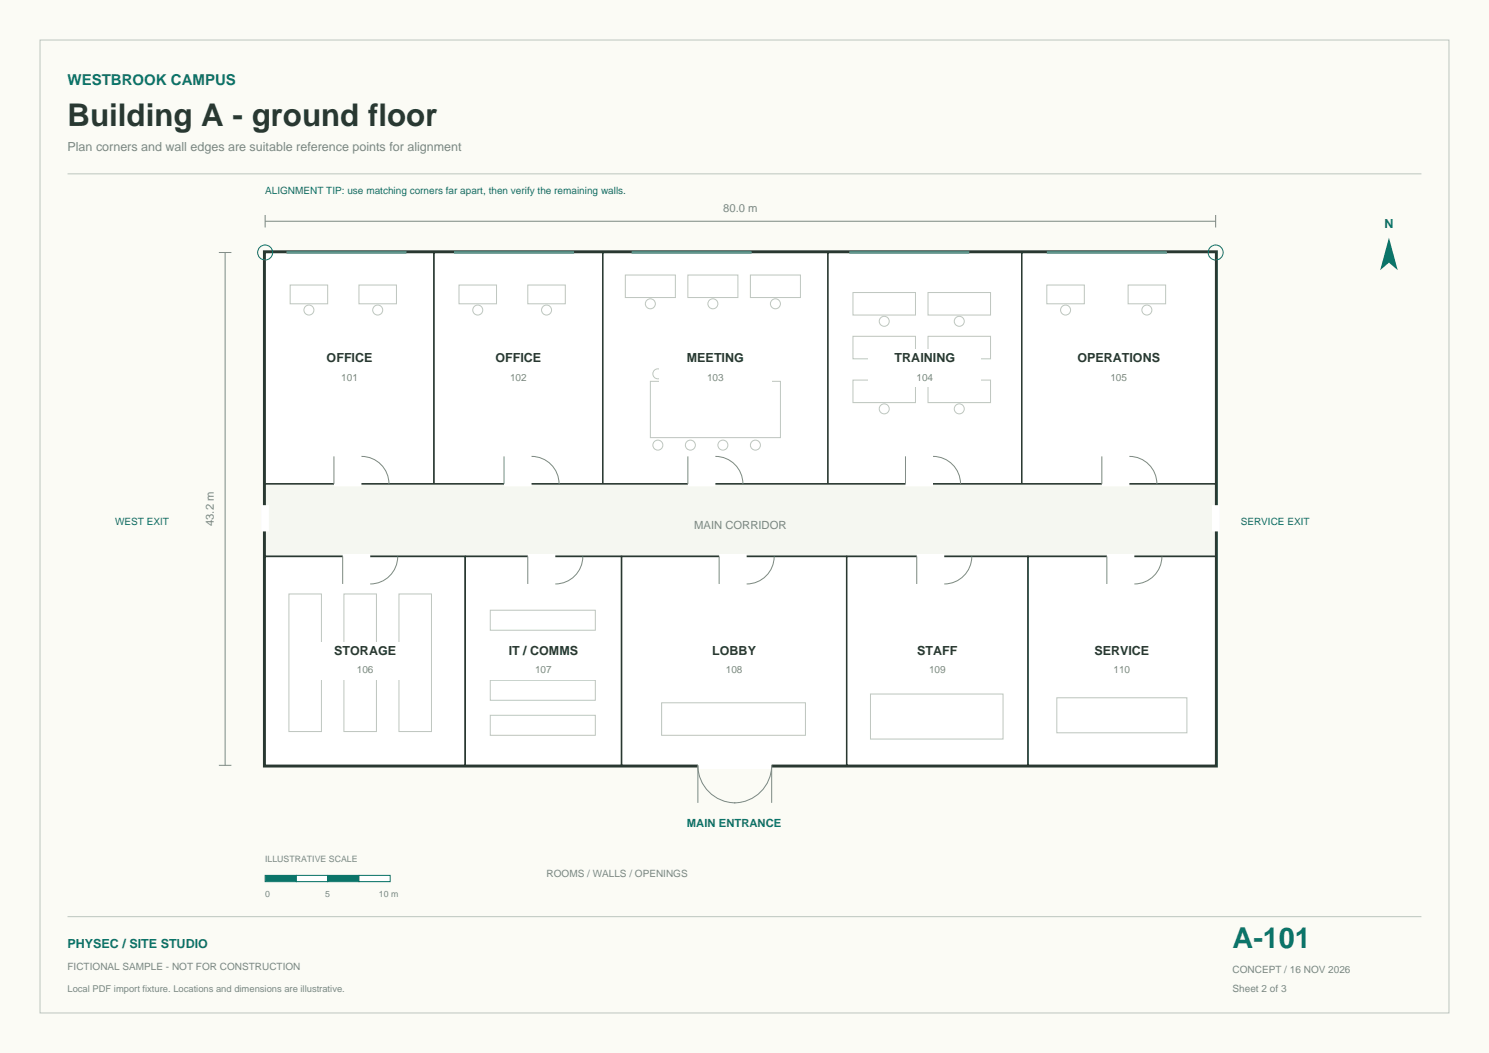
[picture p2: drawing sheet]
<svg xmlns="http://www.w3.org/2000/svg" width="420mm" height="297mm" viewBox="0 0 420 297" stroke-linecap="round" stroke-linejoin="round" font-family="sans-serif">
<path d="M0 0h420v297h-420z" fill-rule="evenodd" fill="#fbfbf5"/>
<path d="M11.3 11.3h397.4v274.4h-397.4zM19 49h381.9M19 258.5h381.9" fill="none" stroke="#bdc6bf" stroke-width=".28"/>
<path d="M391.8 67l2.4 9.2-2.4-2.1-2.5 2.1z" fill-rule="evenodd" fill="#0b7469"/>
<path d="M74.8 71.2h268.1v144.7h-268.1z" fill-rule="evenodd" fill="#fff" stroke="#293831" stroke-width="1.2" stroke-linecap="butt"/>
<g fill="#fff" stroke="#293831" stroke-width=".42">
<path d="M74.8 71.2h47.6v65.3h-47.6z" fill-rule="evenodd"/>
<path d="M122.4 71.2h47.6v65.3h-47.6z" fill-rule="evenodd"/>
<path d="M170 71.2h63.5v65.3h-63.5z" fill-rule="evenodd"/>
<path d="M233.5 71.2h54.7v65.3h-54.7z" fill-rule="evenodd"/>
<path d="M288.2 71.2h54.7v65.3h-54.7z" fill-rule="evenodd"/>
</g>
<path d="M74.8 136.5h268.1v20.4h-268.1z" fill-rule="evenodd" fill="#f5f7f1" stroke="#293831" stroke-width=".42"/>
<g fill="#fff" stroke="#293831" stroke-width=".42">
<path d="M74.8 156.9h56.4v59h-56.4z" fill-rule="evenodd"/>
<path d="M131.2 156.9h44.1v59h-44.1z" fill-rule="evenodd"/>
<path d="M175.3 156.9h63.5v59h-63.5z" fill-rule="evenodd"/>
<path d="M238.8 156.9h51.2v59h-51.2z" fill-rule="evenodd"/>
<path d="M290 156.9h52.9v59h-52.9z" fill-rule="evenodd"/>
</g>
<g fill="none" stroke="#bdc6bf" stroke-width=".28">
<path d="M176.4 77.6h14.1v6.3h-14.1zM194 77.6h14.1v6.3h-14.1zM211.7 77.6h14.1v6.3h-14.1zM81.8 80.4h10.6v5.3h-10.6zM101.2 80.4h10.6v5.3h-10.6zM129.5 80.4h10.6v5.3h-10.6zM148.9 80.4h10.6v5.3h-10.6zM240.6 82.5h17.6v6.4h-17.6zM240.6 94.9h17.6v6.3h-17.6zM261.8 82.5h17.6v6.4h-17.6zM261.8 94.9h17.6v6.3h-17.6zM295.3 80.4h10.6v5.3h-10.6z"/>
<path d="M318.2 80.4h10.6v5.3h-10.6zM183.4 107.6h36.7v15.8h-36.7zM240.6 107.2h17.6v6.4h-17.6zM261.8 107.2h17.6v6.4h-17.6zM81.5 167.5h9.2v38.8h-9.2zM97 167.5h9.2v38.8h-9.2zM112.5 167.5h9.2v38.8h-9.2zM138.3 172.1h29.6v5.7h-29.6zM138.3 191.9h29.6v5.6h-29.6zM138.3 182h29.6v5.6h-29.6zM186.6 198.2h40.6v9.2h-40.6zM245.5 195.8h37.4v12.7h-37.4z"/>
<path d="M298.1 196.8h36.7v9.9h-36.7zM138.3 201.8h29.6v5.6h-29.6z"/>
<circle cx="87.1" cy="87.4" r="1.41"/>
<circle cx="106.5" cy="87.4" r="1.41"/>
<circle cx="134.8" cy="87.4" r="1.41"/>
<circle cx="154.2" cy="87.4" r="1.41"/>
<circle cx="183.4" cy="85.7" r="1.41"/>
<circle cx="201.1" cy="85.7" r="1.41"/>
<circle cx="218.7" cy="85.7" r="1.41"/>
<circle cx="249.4" cy="90.6" r="1.41"/>
<circle cx="270.6" cy="90.6" r="1.41"/>
<circle cx="300.6" cy="87.4" r="1.41"/>
<circle cx="323.5" cy="87.4" r="1.41"/>
<circle cx="185.6" cy="105.4" r="1.41"/>
<circle cx="194.7" cy="105.4" r="1.41"/>
<circle cx="203.9" cy="105.4" r="1.41"/>
<circle cx="213.1" cy="105.4" r="1.41"/>
<circle cx="249.4" cy="103" r="1.41"/>
<circle cx="249.4" cy="115.3" r="1.41"/>
<circle cx="270.6" cy="115.3" r="1.41"/>
<circle cx="270.6" cy="103" r="1.41"/>
<circle cx="185.6" cy="125.5" r="1.41"/>
<circle cx="194.7" cy="125.5" r="1.41"/>
<circle cx="203.9" cy="125.5" r="1.41"/>
<circle cx="213.1" cy="125.5" r="1.41"/>
</g>
<g fill="#fff">
<path d="M82.7 98.6h31.8v10.5h-31.8z" fill-rule="evenodd"/>
<path d="M130.4 98.6h31.7v10.5h-31.7z" fill-rule="evenodd"/>
<path d="M185.9 98.6h31.8v10.5h-31.8z" fill-rule="evenodd"/>
<path d="M245 98.6h31.8v10.5h-31.8z" fill-rule="evenodd"/>
<path d="M299.7 98.6h31.7v10.5h-31.7z" fill-rule="evenodd"/>
<path d="M87.1 181.1h31.8v10.6h-31.8z" fill-rule="evenodd"/>
<path d="M137.4 181.1h31.8v10.6h-31.8z" fill-rule="evenodd"/>
<path d="M191.2 181.1h31.8v10.6h-31.8z" fill-rule="evenodd"/>
<path d="M248.5 181.1h31.8v10.6h-31.8z" fill-rule="evenodd"/>
<path d="M300.6 181.1h31.7v10.6h-31.7z" fill-rule="evenodd"/>
</g>
<path d="M94.2 136.5h7.8M142.2 136.5h7.7M194 136.5h7.8M255.4 136.5h7.8M310.8 136.5h7.8M96.7 156.9h7.7M148.9 156.9h7.7M202.8 156.9h7.8M258.6 156.9h7.7M312.2 156.9h7.8" fill="none" stroke="#fff" stroke-width="1.4" stroke-linecap="butt"/>
<g fill="none" stroke="#7b8982" stroke-width=".28">
<path d="M61.7 71.2h3.6M63.5 71.2v144.7M74.8 62.4h268.1M74.8 60.6v3.6M342.9 60.6v3.6M94.2 128.7v7.8M102 128.7a7.8 7.8 0 0 1 7.7 7.8M142.2 128.7v7.8M149.9 128.7a7.8 7.8 0 0 1 7.8 7.8M194 128.7v7.8M201.8 128.7a7.8 7.8 0 0 1 7.7 7.8M255.4 128.7v7.8"/>
<path d="M263.2 128.7a7.8 7.8 0 0 1 7.7 7.8M310.8 128.7v7.8M318.6 128.7a7.8 7.8 0 0 1 7.7 7.8M96.7 156.9v7.8M112.2 156.9a7.8 7.8 0 0 1-7.8 7.8M148.9 156.9v7.8M164.4 156.9a7.8 7.8 0 0 1-7.8 7.8M202.8 156.9v7.8M218.4 156.9a7.8 7.8 0 0 1-7.8 7.8M258.6 156.9v7.8M274.1 156.9a7.8 7.8 0 0 1-7.8 7.8M312.2 156.9v7.8"/>
<path d="M327.7 156.9a7.8 7.8 0 0 1-7.7 7.8M61.7 215.9h3.6M196.8 226.4v-10.5a10.6 10.6 0 0 0 10.6 10.5M207.1 226.4a10.6 10.6 0 0 0 10.6-10.5v10.5"/>
</g>
<path d="M74.8 142.5v7.4M342.9 142.5v7.4M196.8 215.9h20.9" fill="none" stroke="#fff" stroke-width="2.1" stroke-linecap="butt"/>
<path d="M80.8 71.2h33.9M128.1 71.2h33.8M178.2 71.2h33.8M239.5 71.2h33.9M295.3 71.2h33.8" fill="none" stroke="#6a978e" stroke-width=".71" stroke-linecap="butt"/>
<g fill="none" stroke="#0b7469" stroke-width=".28">
<circle cx="74.8" cy="71.2" r="2.12"/>
<circle cx="342.9" cy="71.2" r="2.12"/>
</g>
<path d="M74.8 246.9h8.8v1.8h-8.8z" fill-rule="evenodd" fill="#0b7469" stroke="#0b7469" stroke-width=".28"/>
<path d="M83.6 246.9h8.8v1.8h-8.8z" fill-rule="evenodd" fill="#fff" stroke="#0b7469" stroke-width=".28"/>
<path d="M92.4 246.9h8.8v1.8h-8.8z" fill-rule="evenodd" fill="#0b7469" stroke="#0b7469" stroke-width=".28"/>
<path d="M101.2 246.9h8.9v1.8h-8.9z" fill-rule="evenodd" fill="#fff" stroke="#0b7469" stroke-width=".28"/>
<text font-size="8.8" fill="#293831" x="19" y="35.6">Building A - ground floor</text>
<text font-size="8.1" fill="#0b7469" x="347.7" y="267.4">A-101</text>
<text font-size="4.2" fill="#0b7469" x="19" y="24">WESTBROOK CAMPUS</text>
<text font-size="3.5" fill="#7b8982" x="19" y="42.7">Plan corners and wall edges are suitable reference points for alignment</text>
<g font-size="3.5" fill="#0b7469">
<text x="390.5" y="64.2">N</text>
<text x="19" y="267.4">PHYSEC / SITE STUDIO</text>
</g>
<g font-size="3.5" fill="#293831">
<text x="92.1" y="102.1">OFFICE</text>
<text x="139.8" y="102.1">OFFICE</text>
<text x="193.8" y="102.1">MEETING</text>
<text x="252.4" y="102.1">TRAINING</text>
<text x="303.9" y="102.1">OPERATIONS</text>
<text x="94.3" y="184.6">STORAGE</text>
<text x="143.5" y="184.6">IT / COMMS</text>
<text x="200.9" y="184.6">LOBBY</text>
<text x="258.7" y="184.6">STAFF</text>
<text x="308.7" y="184.6">SERVICE</text>
</g>
<g font-size="3.2" fill="#7b8982">
<text x="204" y="59.9">80.0 m</text>
<text x="60.3" y="148.4" transform="rotate(-90 60.3 148.4)">43.2 m</text>
<text x="195.8" y="149.2">MAIN CORRIDOR</text>
</g>
<text font-size="3.2" fill="#0b7469" x="193.8" y="233.1">MAIN ENTRANCE</text>
<g font-size="2.8" fill="#0b7469">
<text x="74.8" y="54.6">ALIGNMENT TIP: use matching corners far apart, then verify the remaining walls.</text>
<text x="32.5" y="148.1">WEST EXIT</text>
<text x="350" y="148.1">SERVICE EXIT</text>
</g>
<g font-size="2.8" fill="#7b8982">
<text x="96.2" y="107.4">101</text>
<text x="143.9" y="107.4">102</text>
<text x="199.4" y="107.4">103</text>
<text x="258.5" y="107.4">104</text>
<text x="313.2" y="107.4">105</text>
<text x="100.7" y="189.9">106</text>
<text x="150.9" y="189.9">107</text>
<text x="204.7" y="189.9">108</text>
<text x="262.1" y="189.9">109</text>
<text x="314.1" y="189.9">110</text>
<text x="154.2" y="247.3">ROOMS / WALLS / OPENINGS</text>
<text x="19" y="273.7">FICTIONAL SAMPLE - NOT FOR CONSTRUCTION</text>
<text x="347.7" y="274.4">CONCEPT / 16 NOV 2026</text>
<text x="347.7" y="279.7">Sheet 2 of 3</text>
</g>
<text font-size="2.6" fill="#7b8982" x="19" y="279.7">Local PDF import fixture. Locations and dimensions are illustrative.</text>
<g font-size="2.5" fill="#7b8982">
<text x="74.8" y="243">ILLUSTRATIVE SCALE</text>
<text x="74.8" y="252.9">0</text>
<text x="91.7" y="252.9">5</text>
<text x="106.9" y="252.9">10 m</text>
</g>
</svg>
